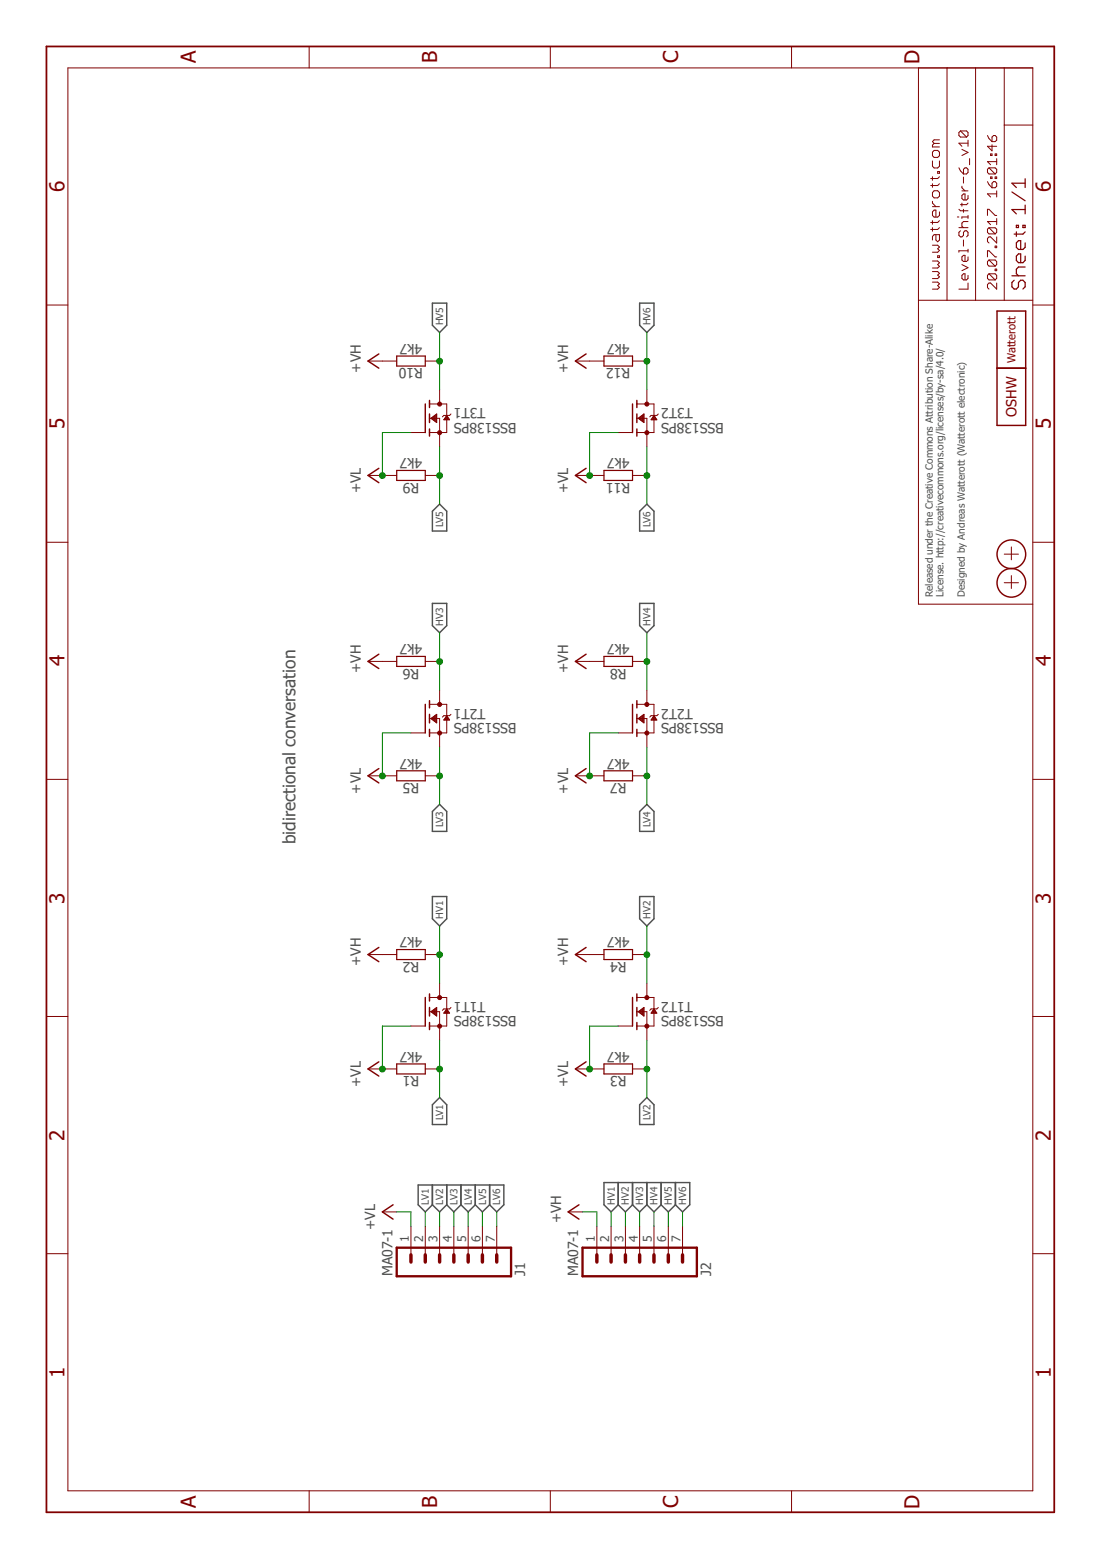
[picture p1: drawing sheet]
<?xml version="1.0" encoding="utf-8"?>
<!DOCTYPE eagle SYSTEM "eagle.dtd">
<eagle version="7.7.0">
<drawing>
<settings>
<setting alwaysvectorfont="no"/>
<setting verticaltext="up"/>
</settings>
<grid distance="0.1" unitdist="inch" unit="inch" style="lines" multiple="1" display="no" altdistance="0.01" altunitdist="inch" altunit="inch"/>
<schematic xreflabel="%F%N/%S.%C%R" xrefpart="/%S.%C%R">
<libraries>
<library name="we-rcl">
<symbols>
<symbol name="RESISTOR">
<pin name="1" x="-5.08" y="0" visible="off" length="short" direction="pas" swaplevel="1"/>
<pin name="2" x="5.08" y="0" visible="off" length="short" direction="pas" swaplevel="1" rot="R180"/>
<wire x1="-2.54" y1="0.889" x2="2.54" y2="0.889" width="0.2032" layer="94"/>
<wire x1="2.54" y1="0.889" x2="2.54" y2="-0.889" width="0.2032" layer="94"/>
<wire x1="2.54" y1="-0.889" x2="-2.54" y2="-0.889" width="0.2032" layer="94"/>
<wire x1="-2.54" y1="-0.889" x2="-2.54" y2="0.889" width="0.2032" layer="94"/>
<text x="0" y="1.27" size="1.778" layer="95" align="bottom-center">&gt;NAME</text>
<text x="0" y="-1.27" size="1.778" layer="96" align="top-center">&gt;VALUE</text>
</symbol>
</symbols>
<devicesets>
<deviceset name="RESISTOR" prefix="R" uservalue="yes">
<gates>
<gate name="R" symbol="RESISTOR" x="0" y="0"/>
</gates>
<devices>
<device name="-0603" package="C0603">
<connects>
<connect gate="R" pin="1" pad="1"/>
<connect gate="R" pin="2" pad="2"/>
</connects>
<technologies>
<technology name=""/>
</technologies>
</device>
<device name="-0805" package="C0805">
<connects>
<connect gate="R" pin="1" pad="1"/>
<connect gate="R" pin="2" pad="2"/>
</connects>
<technologies>
<technology name=""/>
</technologies>
</device>
<device name="-0402" package="C0402">
<connects>
<connect gate="R" pin="1" pad="1"/>
<connect gate="R" pin="2" pad="2"/>
</connects>
<technologies>
<technology name=""/>
</technologies>
</device>
<device name="-1206" package="C1206">
<connects>
<connect gate="R" pin="1" pad="1"/>
<connect gate="R" pin="2" pad="2"/>
</connects>
<technologies>
<technology name=""/>
</technologies>
</device>
<device name="-0201" package="C0201">
<connects>
<connect gate="R" pin="1" pad="1"/>
<connect gate="R" pin="2" pad="2"/>
</connects>
<technologies>
<technology name=""/>
</technologies>
</device>
<device name="-1210" package="C1210">
<connects>
<connect gate="R" pin="1" pad="1"/>
<connect gate="R" pin="2" pad="2"/>
</connects>
<technologies>
<technology name=""/>
</technologies>
</device>
<device name="-1808" package="C1808">
<connects>
<connect gate="R" pin="1" pad="1"/>
<connect gate="R" pin="2" pad="2"/>
</connects>
<technologies>
<technology name=""/>
</technologies>
</device>
<device name="-1812" package="C1812">
<connects>
<connect gate="R" pin="1" pad="1"/>
<connect gate="R" pin="2" pad="2"/>
</connects>
<technologies>
<technology name=""/>
</technologies>
</device>
<device name="-1825" package="C1825">
<connects>
<connect gate="R" pin="1" pad="1"/>
<connect gate="R" pin="2" pad="2"/>
</connects>
<technologies>
<technology name=""/>
</technologies>
</device>
<device name="-07" package="R0207/7">
<connects>
<connect gate="R" pin="1" pad="1"/>
<connect gate="R" pin="2" pad="2"/>
</connects>
<technologies>
<technology name=""/>
</technologies>
</device>
<device name="-10" package="R0207/10">
<connects>
<connect gate="R" pin="1" pad="1"/>
<connect gate="R" pin="2" pad="2"/>
</connects>
<technologies>
<technology name=""/>
</technologies>
</device>
<device name="-12" package="R0207/12">
<connects>
<connect gate="R" pin="1" pad="1"/>
<connect gate="R" pin="2" pad="2"/>
</connects>
<technologies>
<technology name=""/>
</technologies>
</device>
<device name="-15" package="R0207/15">
<connects>
<connect gate="R" pin="1" pad="1"/>
<connect gate="R" pin="2" pad="2"/>
</connects>
<technologies>
<technology name=""/>
</technologies>
</device>
<device name="10LP" package="R0207/10-LARGE_PADS">
<connects>
<connect gate="R" pin="1" pad="1"/>
<connect gate="R" pin="2" pad="2"/>
</connects>
<technologies>
<technology name=""/>
</technologies>
</device>
</devices>
</deviceset>
</devicesets>
</library>
<library name="we-symbol">
<symbols>
<symbol name="A4L-LOC">
<wire x1="256.54" y1="3.81" x2="256.54" y2="8.89" width="0.1016" layer="94"/>
<wire x1="256.54" y1="8.89" x2="256.54" y2="13.97" width="0.1016" layer="94"/>
<wire x1="256.54" y1="13.97" x2="256.54" y2="19.05" width="0.1016" layer="94"/>
<wire x1="256.54" y1="19.05" x2="256.54" y2="24.13" width="0.1016" layer="94"/>
<wire x1="161.29" y1="3.81" x2="161.29" y2="24.13" width="0.1016" layer="94"/>
<wire x1="161.29" y1="24.13" x2="215.265" y2="24.13" width="0.1016" layer="94"/>
<wire x1="215.265" y1="24.13" x2="256.54" y2="24.13" width="0.1016" layer="94"/>
<wire x1="246.38" y1="3.81" x2="246.38" y2="8.89" width="0.1016" layer="94"/>
<wire x1="246.38" y1="8.89" x2="256.54" y2="8.89" width="0.1016" layer="94"/>
<wire x1="246.38" y1="8.89" x2="215.265" y2="8.89" width="0.1016" layer="94"/>
<wire x1="215.265" y1="8.89" x2="215.265" y2="3.81" width="0.1016" layer="94"/>
<wire x1="215.265" y1="8.89" x2="215.265" y2="13.97" width="0.1016" layer="94"/>
<wire x1="215.265" y1="13.97" x2="256.54" y2="13.97" width="0.1016" layer="94"/>
<wire x1="215.265" y1="13.97" x2="215.265" y2="19.05" width="0.1016" layer="94"/>
<wire x1="215.265" y1="19.05" x2="256.54" y2="19.05" width="0.1016" layer="94"/>
<wire x1="215.265" y1="19.05" x2="215.265" y2="24.13" width="0.1016" layer="94"/>
<frame x1="0" y1="0" x2="260.35" y2="179.07" columns="6" rows="4" layer="94"/>
<text x="217.17" y="15.24" size="1.778" layer="94" font="vector">&gt;DRAWING_NAME</text>
<text x="217.17" y="10.16" size="1.778" layer="94" font="vector">&gt;LAST_DATE_TIME</text>
<text x="230.505" y="5.08" size="2.54" layer="94" font="vector">&gt;SHEET</text>
<text x="217.17" y="5.08" size="2.54" layer="94" font="vector">Sheet:</text>
<text x="217.17" y="20.32" size="2.032" layer="94" font="vector">www.watterott.com</text>
</symbol>
<symbol name="OSHW_LOGO">
<wire x1="5.08" y1="2.54" x2="5.08" y2="-2.54" width="0.254" layer="94"/>
<wire x1="5.08" y1="-2.54" x2="-5.08" y2="-2.54" width="0.254" layer="94"/>
<wire x1="-5.08" y1="-2.54" x2="-5.08" y2="2.54" width="0.254" layer="94"/>
<wire x1="-5.08" y1="2.54" x2="5.08" y2="2.54" width="0.254" layer="94"/>
<text x="0" y="0" size="1.778" layer="94" align="center">OSHW</text>
</symbol>
<symbol name="PASSER">
<wire x1="-1.016" y1="0" x2="1.27" y2="0" width="0.127" layer="94"/>
<wire x1="0" y1="1.27" x2="0" y2="-1.27" width="0.127" layer="94"/>
<circle x="0" y="0" radius="2.54" width="0.254" layer="94"/>
</symbol>
<symbol name="WE_LOGO">
<wire x1="5.08" y1="2.54" x2="5.08" y2="-2.54" width="0.254" layer="94"/>
<wire x1="5.08" y1="-2.54" x2="-5.08" y2="-2.54" width="0.254" layer="94"/>
<wire x1="-5.08" y1="-2.54" x2="-5.08" y2="2.54" width="0.254" layer="94"/>
<wire x1="-5.08" y1="2.54" x2="5.08" y2="2.54" width="0.254" layer="94"/>
<text x="0" y="0" size="1.4224" layer="94" align="center">Watterott</text>
</symbol>
</symbols>
<devicesets>
<deviceset name="FRAME-A4L" prefix="FRAME">
<gates>
<gate name="F" symbol="A4L-LOC" x="0" y="0"/>
</gates>
<devices>
<device name="">
<technologies>
<technology name=""/>
</technologies>
</device>
</devices>
</deviceset>
<deviceset name="OSHW_LOGO" prefix="LOGO">
<gates>
<gate name="L" symbol="OSHW_LOGO" x="0" y="0"/>
</gates>
<devices>
<device name="X0100" package="OSHW_6X100">
<technologies>
<technology name=""/>
</technologies>
</device>
<device name="X0150" package="OSHW_6X150">
<technologies>
<technology name=""/>
</technologies>
</device>
<device name="X0200" package="OSHW_6X200">
<technologies>
<technology name=""/>
</technologies>
</device>
<device name="X0070" package="OSHW_6X70">
<technologies>
<technology name=""/>
</technologies>
</device>
</devices>
</deviceset>
<deviceset name="PASSER" prefix="X">
<gates>
<gate name="X" symbol="PASSER" x="0" y="0"/>
</gates>
<devices>
<device name="-07" package="PASSER_07MM">
<technologies>
<technology name=""/>
</technologies>
</device>
<device name="-04" package="PASSER_04MM">
<technologies>
<technology name=""/>
</technologies>
</device>
</devices>
</deviceset>
<deviceset name="LOGO" prefix="LOGO">
<gates>
<gate name="L" symbol="WE_LOGO" x="0" y="0"/>
</gates>
<devices>
<device name="-PLACE" package="LOGO_TPLACE">
<technologies>
<technology name=""/>
</technologies>
</device>
<device name="-LAYER" package="LOGO_TOP">
<technologies>
<technology name=""/>
</technologies>
</device>
<device name="-STOP" package="LOGO_STOP">
<technologies>
<technology name=""/>
</technologies>
</device>
<device name="-S_STOP" package="SPARK_STOP">
<technologies>
<technology name=""/>
</technologies>
</device>
<device name="-S_LAYER" package="SPARK_TOP">
<technologies>
<technology name=""/>
</technologies>
</device>
<device name="-S_PLACE_M" package="SPARK_TPLACE_M">
<technologies>
<technology name=""/>
</technologies>
</device>
<device name="-S_PLACE_S" package="SPARK_TPLACE_S">
<technologies>
<technology name=""/>
</technologies>
</device>
</devices>
</deviceset>
</devicesets>
</library>
<library name="supply1">
<symbols>
<symbol name="+5V">
<wire x1="1.27" y1="-1.905" x2="0" y2="0" width="0.254" layer="94"/>
<wire x1="0" y1="0" x2="-1.27" y2="-1.905" width="0.254" layer="94"/>
<text x="-2.54" y="-5.08" size="1.778" layer="96" rot="R90">&gt;VALUE</text>
<pin name="+5V" x="0" y="-2.54" visible="off" length="short" direction="sup" rot="R90"/>
</symbol>
<symbol name="+3V3">
<wire x1="1.27" y1="-1.905" x2="0" y2="0" width="0.254" layer="94"/>
<wire x1="0" y1="0" x2="-1.27" y2="-1.905" width="0.254" layer="94"/>
<text x="-2.54" y="-5.08" size="1.778" layer="96" rot="R90">&gt;VALUE</text>
<pin name="+3V3" x="0" y="-2.54" visible="off" length="short" direction="sup" rot="R90"/>
</symbol>
</symbols>
<devicesets>
<deviceset name="+5V" prefix="P+">
<gates>
<gate name="1" symbol="+5V" x="0" y="0"/>
</gates>
<devices>
<device name="">
<technologies>
<technology name=""/>
</technologies>
</device>
</devices>
</deviceset>
<deviceset name="+3V3" prefix="+3V3">
<gates>
<gate name="G$1" symbol="+3V3" x="0" y="0"/>
</gates>
<devices>
<device name="">
<technologies>
<technology name=""/>
</technologies>
</device>
</devices>
</deviceset>
</devicesets>
</library>
<library name="we-transistor">
<symbols>
<symbol name="MOSFET_N-CHN">
<text x="2.54" y="0" size="1.778" layer="95">&gt;NAME</text>
<text x="2.54" y="-2.54" size="1.778" layer="96">&gt;VALUE</text>
<pin name="G" x="-5.08" y="-2.54" visible="off" length="short" direction="pas"/>
<pin name="D" x="0" y="5.08" visible="off" length="short" direction="pas" rot="R270"/>
<pin name="S" x="0" y="-5.08" visible="off" length="short" direction="pas" rot="R90"/>
<wire x1="-1.778" y1="0.762" x2="-1.778" y2="0" width="0.254" layer="94"/>
<wire x1="-1.778" y1="0" x2="-1.778" y2="-0.762" width="0.254" layer="94"/>
<wire x1="-1.778" y1="3.175" x2="-1.778" y2="2.54" width="0.254" layer="94"/>
<wire x1="-1.778" y1="2.54" x2="-1.778" y2="1.905" width="0.254" layer="94"/>
<wire x1="-1.778" y1="0" x2="0" y2="0" width="0.1524" layer="94"/>
<wire x1="0" y1="0" x2="0" y2="-2.54" width="0.1524" layer="94"/>
<wire x1="-1.778" y1="-1.905" x2="-1.778" y2="-2.54" width="0.254" layer="94"/>
<wire x1="-1.778" y1="-2.54" x2="-1.778" y2="-3.175" width="0.254" layer="94"/>
<wire x1="-2.54" y1="2.54" x2="-2.54" y2="-2.54" width="0.254" layer="94"/>
<wire x1="0" y1="-2.54" x2="-1.778" y2="-2.54" width="0.1524" layer="94"/>
<wire x1="1.27" y1="2.54" x2="1.27" y2="0.508" width="0.1524" layer="94"/>
<wire x1="1.27" y1="0.508" x2="1.27" y2="-2.54" width="0.1524" layer="94"/>
<wire x1="0" y1="-2.54" x2="1.27" y2="-2.54" width="0.1524" layer="94"/>
<wire x1="-1.778" y1="2.54" x2="1.27" y2="2.54" width="0.1524" layer="94"/>
<wire x1="2.032" y1="0.762" x2="1.778" y2="0.508" width="0.1524" layer="94"/>
<wire x1="1.778" y1="0.508" x2="1.27" y2="0.508" width="0.1524" layer="94"/>
<wire x1="1.27" y1="0.508" x2="0.762" y2="0.508" width="0.1524" layer="94"/>
<wire x1="0.762" y1="0.508" x2="0.508" y2="0.254" width="0.1524" layer="94"/>
<circle x="0" y="-2.54" radius="0.3592" width="0" layer="94"/>
<circle x="0" y="2.54" radius="0.3592" width="0" layer="94"/>
<polygon width="0.1524" layer="94">
<vertex x="1.27" y="0.508"/>
<vertex x="0.762" y="-0.254"/>
<vertex x="1.778" y="-0.254"/>
</polygon>
<polygon width="0.1524" layer="94">
<vertex x="-1.524" y="0"/>
<vertex x="-0.508" y="0.762"/>
<vertex x="-0.508" y="-0.762"/>
</polygon>
</symbol>
</symbols>
<devicesets>
<deviceset name="BSS138PS" prefix="T">
<gates>
<gate name="T1" symbol="MOSFET_N-CHN" x="0" y="10.16"/>
<gate name="T2" symbol="MOSFET_N-CHN" x="0" y="-10.16"/>
</gates>
<devices>
<device name="" package="SOT363">
<connects>
<connect gate="T1" pin="D" pad="6"/>
<connect gate="T1" pin="G" pad="2"/>
<connect gate="T1" pin="S" pad="1"/>
<connect gate="T2" pin="D" pad="3"/>
<connect gate="T2" pin="G" pad="5"/>
<connect gate="T2" pin="S" pad="4"/>
</connects>
<technologies>
<technology name=""/>
</technologies>
</device>
</devices>
</deviceset>
</devicesets>
</library>
<library name="we-con">
<symbols>
<symbol name="MA07-1">
<wire x1="3.81" y1="-10.16" x2="-1.27" y2="-10.16" width="0.4064" layer="94"/>
<wire x1="1.27" y1="-2.54" x2="2.54" y2="-2.54" width="0.6096" layer="94"/>
<wire x1="1.27" y1="-5.08" x2="2.54" y2="-5.08" width="0.6096" layer="94"/>
<wire x1="1.27" y1="-7.62" x2="2.54" y2="-7.62" width="0.6096" layer="94"/>
<wire x1="1.27" y1="2.54" x2="2.54" y2="2.54" width="0.6096" layer="94"/>
<wire x1="1.27" y1="0" x2="2.54" y2="0" width="0.6096" layer="94"/>
<wire x1="1.27" y1="7.62" x2="2.54" y2="7.62" width="0.6096" layer="94"/>
<wire x1="1.27" y1="5.08" x2="2.54" y2="5.08" width="0.6096" layer="94"/>
<wire x1="-1.27" y1="10.16" x2="-1.27" y2="-10.16" width="0.4064" layer="94"/>
<wire x1="3.81" y1="-10.16" x2="3.81" y2="10.16" width="0.4064" layer="94"/>
<wire x1="-1.27" y1="10.16" x2="3.81" y2="10.16" width="0.4064" layer="94"/>
<text x="-1.27" y="-12.7" size="1.778" layer="96">&gt;VALUE</text>
<text x="-1.27" y="10.922" size="1.778" layer="95">&gt;NAME</text>
<pin name="1" x="7.62" y="-7.62" visible="pad" length="middle" direction="pas" swaplevel="1" rot="R180"/>
<pin name="2" x="7.62" y="-5.08" visible="pad" length="middle" direction="pas" swaplevel="1" rot="R180"/>
<pin name="3" x="7.62" y="-2.54" visible="pad" length="middle" direction="pas" swaplevel="1" rot="R180"/>
<pin name="4" x="7.62" y="0" visible="pad" length="middle" direction="pas" swaplevel="1" rot="R180"/>
<pin name="5" x="7.62" y="2.54" visible="pad" length="middle" direction="pas" swaplevel="1" rot="R180"/>
<pin name="6" x="7.62" y="5.08" visible="pad" length="middle" direction="pas" swaplevel="1" rot="R180"/>
<pin name="7" x="7.62" y="7.62" visible="pad" length="middle" direction="pas" swaplevel="1" rot="R180"/>
</symbol>
</symbols>
<devicesets>
<deviceset name="MA07-1" prefix="J">
<gates>
<gate name="J" symbol="MA07-1" x="0" y="0"/>
</gates>
<devices>
<device name="" package="MA07-1">
<connects>
<connect gate="J" pin="1" pad="1"/>
<connect gate="J" pin="2" pad="2"/>
<connect gate="J" pin="3" pad="3"/>
<connect gate="J" pin="4" pad="4"/>
<connect gate="J" pin="5" pad="5"/>
<connect gate="J" pin="6" pad="6"/>
<connect gate="J" pin="7" pad="7"/>
</connects>
<technologies>
<technology name=""/>
</technologies>
</device>
</devices>
</deviceset>
</devicesets>
</library>
</libraries>
<attributes>
</attributes>
<variantdefs>
</variantdefs>
<classes>
<class number="0" name="default" width="0" drill="0">
</class>
</classes>
<parts>
<part name="FRAME1" library="we-symbol" deviceset="FRAME-A4L" device=""/>
<part name="LOGO1" library="we-symbol" deviceset="OSHW_LOGO" device="X0070"/>
<part name="X1" library="we-symbol" deviceset="PASSER" device="-07"/>
<part name="X2" library="we-symbol" deviceset="PASSER" device="-07"/>
<part name="LOGO2" library="we-symbol" deviceset="LOGO" device="-S_PLACE_S"/>
<part name="T1" library="we-transistor" deviceset="BSS138PS" device=""/>
<part name="T2" library="we-transistor" deviceset="BSS138PS" device=""/>
<part name="R1" library="we-rcl" deviceset="RESISTOR" device="-0402" value="4k7"/>
<part name="+VH" library="supply1" deviceset="+5V" device="" value="+VH"/>
<part name="R2" library="we-rcl" deviceset="RESISTOR" device="-0402" value="4k7"/>
<part name="VL" library="supply1" deviceset="+3V3" device="" value="+VL"/>
<part name="R3" library="we-rcl" deviceset="RESISTOR" device="-0402" value="4k7"/>
<part name="+VH1" library="supply1" deviceset="+5V" device="" value="+VH"/>
<part name="R4" library="we-rcl" deviceset="RESISTOR" device="-0402" value="4k7"/>
<part name="VL1" library="supply1" deviceset="+3V3" device="" value="+VL"/>
<part name="R5" library="we-rcl" deviceset="RESISTOR" device="-0402" value="4k7"/>
<part name="+VH2" library="supply1" deviceset="+5V" device="" value="+VH"/>
<part name="R6" library="we-rcl" deviceset="RESISTOR" device="-0402" value="4k7"/>
<part name="VL2" library="supply1" deviceset="+3V3" device="" value="+VL"/>
<part name="R7" library="we-rcl" deviceset="RESISTOR" device="-0402" value="4k7"/>
<part name="+VH3" library="supply1" deviceset="+5V" device="" value="+VH"/>
<part name="R8" library="we-rcl" deviceset="RESISTOR" device="-0402" value="4k7"/>
<part name="VL3" library="supply1" deviceset="+3V3" device="" value="+VL"/>
<part name="T3" library="we-transistor" deviceset="BSS138PS" device=""/>
<part name="R9" library="we-rcl" deviceset="RESISTOR" device="-0402" value="4k7"/>
<part name="+VH6" library="supply1" deviceset="+5V" device="" value="+VH"/>
<part name="R10" library="we-rcl" deviceset="RESISTOR" device="-0402" value="4k7"/>
<part name="VL6" library="supply1" deviceset="+3V3" device="" value="+VL"/>
<part name="R11" library="we-rcl" deviceset="RESISTOR" device="-0402" value="4k7"/>
<part name="+VH7" library="supply1" deviceset="+5V" device="" value="+VH"/>
<part name="R12" library="we-rcl" deviceset="RESISTOR" device="-0402" value="4k7"/>
<part name="VL7" library="supply1" deviceset="+3V3" device="" value="+VL"/>
<part name="J1" library="we-con" deviceset="MA07-1" device=""/>
<part name="J2" library="we-con" deviceset="MA07-1" device=""/>
<part name="VL8" library="supply1" deviceset="+3V3" device="" value="+VL"/>
<part name="+VH8" library="supply1" deviceset="+5V" device="" value="+VH"/>
</parts>
<sheets>
<sheet>
<plain>
<text x="162.56" y="22.86" size="1.27" layer="95" align="top-left">Released under the Creative Commons Attribution Share-Alike 
License. http://creativecommons.org/licenses/by-sa/4.0/

Designed by Andreas Watterott (Watterott electronic)</text>
<text x="135.89" y="135.89" size="2.1844" layer="97" align="center">bidirectional conversation</text>
</plain>
<instances>
<instance part="FRAME1" gate="F" x="0" y="0"/>
<instance part="LOGO1" gate="L" x="198.12" y="7.62"/>
<instance part="X1" gate="X" x="165.1" y="7.62"/>
<instance part="X2" gate="X" x="170.18" y="7.62"/>
<instance part="LOGO2" gate="L" x="208.28" y="7.62"/>
<instance part="T1" gate="T1" x="88.9" y="109.22" rot="R270"/>
<instance part="T1" gate="T2" x="88.9" y="72.39" rot="R270"/>
<instance part="T2" gate="T1" x="140.97" y="109.22" rot="R270"/>
<instance part="T2" gate="T2" x="140.97" y="72.39" rot="R270"/>
<instance part="R1" gate="R" x="78.74" y="114.3" smashed="yes" rot="R90">
<attribute name="NAME" x="77.47" y="114.3" size="1.778" layer="95" rot="R90" align="bottom-center"/>
<attribute name="VALUE" x="80.01" y="114.3" size="1.778" layer="96" rot="R90" align="top-center"/>
</instance>
<instance part="+VH" gate="1" x="99.06" y="121.92" smashed="yes">
<attribute name="VALUE" x="97.028" y="123.19" size="1.778" layer="96"/>
</instance>
<instance part="R2" gate="R" x="99.06" y="114.3" smashed="yes" rot="R90">
<attribute name="NAME" x="97.79" y="114.3" size="1.778" layer="95" rot="R90" align="bottom-center"/>
<attribute name="VALUE" x="100.33" y="114.3" size="1.778" layer="96" rot="R90" align="top-center"/>
</instance>
<instance part="VL" gate="G$1" x="78.74" y="121.92" smashed="yes">
<attribute name="VALUE" x="75.565" y="123.19" size="1.778" layer="96"/>
</instance>
<instance part="R3" gate="R" x="78.74" y="77.47" smashed="yes" rot="R90">
<attribute name="NAME" x="77.47" y="77.47" size="1.778" layer="95" rot="R90" align="bottom-center"/>
<attribute name="VALUE" x="80.01" y="77.47" size="1.778" layer="96" rot="R90" align="top-center"/>
</instance>
<instance part="+VH1" gate="1" x="99.06" y="85.09" smashed="yes">
<attribute name="VALUE" x="97.028" y="86.36" size="1.778" layer="96"/>
</instance>
<instance part="R4" gate="R" x="99.06" y="77.47" smashed="yes" rot="R90">
<attribute name="NAME" x="97.79" y="77.47" size="1.778" layer="95" rot="R90" align="bottom-center"/>
<attribute name="VALUE" x="100.33" y="77.47" size="1.778" layer="96" rot="R90" align="top-center"/>
</instance>
<instance part="VL1" gate="G$1" x="78.74" y="85.09" smashed="yes">
<attribute name="VALUE" x="75.565" y="86.36" size="1.778" layer="96"/>
</instance>
<instance part="R5" gate="R" x="130.81" y="114.3" smashed="yes" rot="R90">
<attribute name="NAME" x="129.54" y="114.3" size="1.778" layer="95" rot="R90" align="bottom-center"/>
<attribute name="VALUE" x="132.08" y="114.3" size="1.778" layer="96" rot="R90" align="top-center"/>
</instance>
<instance part="+VH2" gate="1" x="151.13" y="121.92" smashed="yes">
<attribute name="VALUE" x="149.098" y="123.19" size="1.778" layer="96"/>
</instance>
<instance part="R6" gate="R" x="151.13" y="114.3" smashed="yes" rot="R90">
<attribute name="NAME" x="149.86" y="114.3" size="1.778" layer="95" rot="R90" align="bottom-center"/>
<attribute name="VALUE" x="152.4" y="114.3" size="1.778" layer="96" rot="R90" align="top-center"/>
</instance>
<instance part="VL2" gate="G$1" x="130.81" y="121.92" smashed="yes">
<attribute name="VALUE" x="127.635" y="123.19" size="1.778" layer="96"/>
</instance>
<instance part="R7" gate="R" x="130.81" y="77.47" smashed="yes" rot="R90">
<attribute name="NAME" x="129.54" y="77.47" size="1.778" layer="95" rot="R90" align="bottom-center"/>
<attribute name="VALUE" x="132.08" y="77.47" size="1.778" layer="96" rot="R90" align="top-center"/>
</instance>
<instance part="+VH3" gate="1" x="151.13" y="85.09" smashed="yes">
<attribute name="VALUE" x="149.098" y="86.36" size="1.778" layer="96"/>
</instance>
<instance part="R8" gate="R" x="151.13" y="77.47" smashed="yes" rot="R90">
<attribute name="NAME" x="149.86" y="77.47" size="1.778" layer="95" rot="R90" align="bottom-center"/>
<attribute name="VALUE" x="152.4" y="77.47" size="1.778" layer="96" rot="R90" align="top-center"/>
</instance>
<instance part="VL3" gate="G$1" x="130.81" y="85.09" smashed="yes">
<attribute name="VALUE" x="127.635" y="86.36" size="1.778" layer="96"/>
</instance>
<instance part="T3" gate="T1" x="194.31" y="109.22" rot="R270"/>
<instance part="T3" gate="T2" x="194.31" y="72.39" rot="R270"/>
<instance part="R9" gate="R" x="184.15" y="114.3" smashed="yes" rot="R90">
<attribute name="NAME" x="182.88" y="114.3" size="1.778" layer="95" rot="R90" align="bottom-center"/>
<attribute name="VALUE" x="185.42" y="114.3" size="1.778" layer="96" rot="R90" align="top-center"/>
</instance>
<instance part="+VH6" gate="1" x="204.47" y="121.92" smashed="yes">
<attribute name="VALUE" x="202.438" y="123.19" size="1.778" layer="96"/>
</instance>
<instance part="R10" gate="R" x="204.47" y="114.3" smashed="yes" rot="R90">
<attribute name="NAME" x="203.2" y="114.3" size="1.778" layer="95" rot="R90" align="bottom-center"/>
<attribute name="VALUE" x="205.74" y="114.3" size="1.778" layer="96" rot="R90" align="top-center"/>
</instance>
<instance part="VL6" gate="G$1" x="184.15" y="121.92" smashed="yes">
<attribute name="VALUE" x="180.975" y="123.19" size="1.778" layer="96"/>
</instance>
<instance part="R11" gate="R" x="184.15" y="77.47" smashed="yes" rot="R90">
<attribute name="NAME" x="182.88" y="77.47" size="1.778" layer="95" rot="R90" align="bottom-center"/>
<attribute name="VALUE" x="185.42" y="77.47" size="1.778" layer="96" rot="R90" align="top-center"/>
</instance>
<instance part="+VH7" gate="1" x="204.47" y="85.09" smashed="yes">
<attribute name="VALUE" x="202.438" y="86.36" size="1.778" layer="96"/>
</instance>
<instance part="R12" gate="R" x="204.47" y="77.47" smashed="yes" rot="R90">
<attribute name="NAME" x="203.2" y="77.47" size="1.778" layer="95" rot="R90" align="bottom-center"/>
<attribute name="VALUE" x="205.74" y="77.47" size="1.778" layer="96" rot="R90" align="top-center"/>
</instance>
<instance part="VL7" gate="G$1" x="184.15" y="85.09" smashed="yes">
<attribute name="VALUE" x="180.975" y="86.36" size="1.778" layer="96"/>
</instance>
<instance part="J1" gate="J" x="43.18" y="106.68" rot="MR180"/>
<instance part="J2" gate="J" x="43.18" y="73.66" rot="MR180"/>
<instance part="VL8" gate="G$1" x="53.34" y="119.38" smashed="yes">
<attribute name="VALUE" x="50.165" y="120.65" size="1.778" layer="96"/>
</instance>
<instance part="+VH8" gate="1" x="53.34" y="86.36" smashed="yes">
<attribute name="VALUE" x="51.308" y="87.63" size="1.778" layer="96"/>
</instance>
</instances>
<busses>
</busses>
<nets>
<net name="+VL" class="0">
<segment>
<pinref part="T1" gate="T1" pin="G"/>
<wire x1="86.36" y1="114.3" x2="86.36" y2="119.38" width="0.1524" layer="91"/>
<pinref part="R1" gate="R" pin="2"/>
<wire x1="78.74" y1="119.38" x2="86.36" y2="119.38" width="0.1524" layer="91"/>
<pinref part="VL" gate="G$1" pin="+3V3"/>
<junction x="78.74" y="119.38"/>
</segment>
<segment>
<wire x1="86.36" y1="77.47" x2="86.36" y2="82.55" width="0.1524" layer="91"/>
<pinref part="R3" gate="R" pin="2"/>
<wire x1="78.74" y1="82.55" x2="86.36" y2="82.55" width="0.1524" layer="91"/>
<pinref part="VL1" gate="G$1" pin="+3V3"/>
<junction x="78.74" y="82.55"/>
<pinref part="T1" gate="T2" pin="G"/>
</segment>
<segment>
<wire x1="138.43" y1="114.3" x2="138.43" y2="119.38" width="0.1524" layer="91"/>
<pinref part="R5" gate="R" pin="2"/>
<wire x1="130.81" y1="119.38" x2="138.43" y2="119.38" width="0.1524" layer="91"/>
<pinref part="VL2" gate="G$1" pin="+3V3"/>
<junction x="130.81" y="119.38"/>
<pinref part="T2" gate="T1" pin="G"/>
</segment>
<segment>
<wire x1="138.43" y1="77.47" x2="138.43" y2="82.55" width="0.1524" layer="91"/>
<pinref part="R7" gate="R" pin="2"/>
<wire x1="130.81" y1="82.55" x2="138.43" y2="82.55" width="0.1524" layer="91"/>
<pinref part="VL3" gate="G$1" pin="+3V3"/>
<junction x="130.81" y="82.55"/>
<pinref part="T2" gate="T2" pin="G"/>
</segment>
<segment>
<wire x1="191.77" y1="114.3" x2="191.77" y2="119.38" width="0.1524" layer="91"/>
<pinref part="R9" gate="R" pin="2"/>
<wire x1="184.15" y1="119.38" x2="191.77" y2="119.38" width="0.1524" layer="91"/>
<pinref part="VL6" gate="G$1" pin="+3V3"/>
<junction x="184.15" y="119.38"/>
<pinref part="T3" gate="T1" pin="G"/>
</segment>
<segment>
<wire x1="191.77" y1="77.47" x2="191.77" y2="82.55" width="0.1524" layer="91"/>
<pinref part="R11" gate="R" pin="2"/>
<wire x1="184.15" y1="82.55" x2="191.77" y2="82.55" width="0.1524" layer="91"/>
<pinref part="VL7" gate="G$1" pin="+3V3"/>
<junction x="184.15" y="82.55"/>
<pinref part="T3" gate="T2" pin="G"/>
</segment>
<segment>
<wire x1="53.34" y1="116.84" x2="53.34" y2="114.3" width="0.1524" layer="91"/>
<wire x1="53.34" y1="114.3" x2="50.8" y2="114.3" width="0.1524" layer="91"/>
<pinref part="VL8" gate="G$1" pin="+3V3"/>
<pinref part="J1" gate="J" pin="1"/>
</segment>
</net>
<net name="LV4" class="0">
<segment>
<pinref part="R7" gate="R" pin="1"/>
<wire x1="135.89" y1="72.39" x2="130.81" y2="72.39" width="0.1524" layer="91"/>
<wire x1="130.81" y1="72.39" x2="125.73" y2="72.39" width="0.1524" layer="91"/>
<junction x="130.81" y="72.39"/>
<label x="125.73" y="72.39" size="1.27" layer="95" rot="R180" xref="yes"/>
<pinref part="T2" gate="T2" pin="S"/>
</segment>
<segment>
<wire x1="53.34" y1="104.14" x2="50.8" y2="104.14" width="0.1524" layer="91"/>
<label x="53.34" y="104.14" size="1.27" layer="95" xref="yes"/>
<pinref part="J1" gate="J" pin="5"/>
</segment>
</net>
<net name="HV4" class="0">
<segment>
<pinref part="R8" gate="R" pin="1"/>
<wire x1="146.05" y1="72.39" x2="151.13" y2="72.39" width="0.1524" layer="91"/>
<wire x1="156.21" y1="72.39" x2="151.13" y2="72.39" width="0.1524" layer="91"/>
<junction x="151.13" y="72.39"/>
<label x="156.21" y="72.39" size="1.27" layer="95" xref="yes"/>
<pinref part="T2" gate="T2" pin="D"/>
</segment>
<segment>
<wire x1="53.34" y1="71.12" x2="50.8" y2="71.12" width="0.1524" layer="91"/>
<label x="53.34" y="71.12" size="1.27" layer="95" xref="yes"/>
<pinref part="J2" gate="J" pin="5"/>
</segment>
</net>
<net name="+VH" class="0">
<segment>
<pinref part="R2" gate="R" pin="2"/>
<pinref part="+VH" gate="1" pin="+5V"/>
</segment>
<segment>
<pinref part="R4" gate="R" pin="2"/>
<pinref part="+VH1" gate="1" pin="+5V"/>
</segment>
<segment>
<pinref part="R6" gate="R" pin="2"/>
<pinref part="+VH2" gate="1" pin="+5V"/>
</segment>
<segment>
<pinref part="R8" gate="R" pin="2"/>
<pinref part="+VH3" gate="1" pin="+5V"/>
</segment>
<segment>
<pinref part="R10" gate="R" pin="2"/>
<pinref part="+VH6" gate="1" pin="+5V"/>
</segment>
<segment>
<pinref part="R12" gate="R" pin="2"/>
<pinref part="+VH7" gate="1" pin="+5V"/>
</segment>
<segment>
<wire x1="53.34" y1="83.82" x2="53.34" y2="81.28" width="0.1524" layer="91"/>
<wire x1="53.34" y1="81.28" x2="50.8" y2="81.28" width="0.1524" layer="91"/>
<pinref part="+VH8" gate="1" pin="+5V"/>
<pinref part="J2" gate="J" pin="1"/>
</segment>
</net>
<net name="LV1" class="0">
<segment>
<pinref part="T1" gate="T1" pin="S"/>
<pinref part="R1" gate="R" pin="1"/>
<wire x1="83.82" y1="109.22" x2="78.74" y2="109.22" width="0.1524" layer="91"/>
<wire x1="78.74" y1="109.22" x2="73.66" y2="109.22" width="0.1524" layer="91"/>
<junction x="78.74" y="109.22"/>
<label x="73.66" y="109.22" size="1.27" layer="95" rot="R180" xref="yes"/>
</segment>
<segment>
<wire x1="53.34" y1="111.76" x2="50.8" y2="111.76" width="0.1524" layer="91"/>
<label x="53.34" y="111.76" size="1.27" layer="95" xref="yes"/>
<pinref part="J1" gate="J" pin="2"/>
</segment>
</net>
<net name="LV2" class="0">
<segment>
<pinref part="R3" gate="R" pin="1"/>
<wire x1="83.82" y1="72.39" x2="78.74" y2="72.39" width="0.1524" layer="91"/>
<wire x1="78.74" y1="72.39" x2="73.66" y2="72.39" width="0.1524" layer="91"/>
<junction x="78.74" y="72.39"/>
<label x="73.66" y="72.39" size="1.27" layer="95" rot="R180" xref="yes"/>
<pinref part="T1" gate="T2" pin="S"/>
</segment>
<segment>
<wire x1="53.34" y1="109.22" x2="50.8" y2="109.22" width="0.1524" layer="91"/>
<label x="53.34" y="109.22" size="1.27" layer="95" xref="yes"/>
<pinref part="J1" gate="J" pin="3"/>
</segment>
</net>
<net name="LV3" class="0">
<segment>
<pinref part="R5" gate="R" pin="1"/>
<wire x1="135.89" y1="109.22" x2="130.81" y2="109.22" width="0.1524" layer="91"/>
<wire x1="130.81" y1="109.22" x2="125.73" y2="109.22" width="0.1524" layer="91"/>
<junction x="130.81" y="109.22"/>
<label x="125.73" y="109.22" size="1.27" layer="95" rot="R180" xref="yes"/>
<pinref part="T2" gate="T1" pin="S"/>
</segment>
<segment>
<wire x1="53.34" y1="106.68" x2="50.8" y2="106.68" width="0.1524" layer="91"/>
<label x="53.34" y="106.68" size="1.27" layer="95" xref="yes"/>
<pinref part="J1" gate="J" pin="4"/>
</segment>
</net>
<net name="HV1" class="0">
<segment>
<pinref part="T1" gate="T1" pin="D"/>
<pinref part="R2" gate="R" pin="1"/>
<wire x1="93.98" y1="109.22" x2="99.06" y2="109.22" width="0.1524" layer="91"/>
<wire x1="104.14" y1="109.22" x2="99.06" y2="109.22" width="0.1524" layer="91"/>
<junction x="99.06" y="109.22"/>
<label x="104.14" y="109.22" size="1.27" layer="95" xref="yes"/>
</segment>
<segment>
<wire x1="53.34" y1="78.74" x2="50.8" y2="78.74" width="0.1524" layer="91"/>
<label x="53.34" y="78.74" size="1.27" layer="95" xref="yes"/>
<pinref part="J2" gate="J" pin="2"/>
</segment>
</net>
<net name="HV2" class="0">
<segment>
<pinref part="R4" gate="R" pin="1"/>
<wire x1="93.98" y1="72.39" x2="99.06" y2="72.39" width="0.1524" layer="91"/>
<wire x1="104.14" y1="72.39" x2="99.06" y2="72.39" width="0.1524" layer="91"/>
<junction x="99.06" y="72.39"/>
<label x="104.14" y="72.39" size="1.27" layer="95" xref="yes"/>
<pinref part="T1" gate="T2" pin="D"/>
</segment>
<segment>
<wire x1="53.34" y1="76.2" x2="50.8" y2="76.2" width="0.1524" layer="91"/>
<label x="53.34" y="76.2" size="1.27" layer="95" xref="yes"/>
<pinref part="J2" gate="J" pin="3"/>
</segment>
</net>
<net name="HV3" class="0">
<segment>
<pinref part="R6" gate="R" pin="1"/>
<wire x1="146.05" y1="109.22" x2="151.13" y2="109.22" width="0.1524" layer="91"/>
<wire x1="156.21" y1="109.22" x2="151.13" y2="109.22" width="0.1524" layer="91"/>
<junction x="151.13" y="109.22"/>
<label x="156.21" y="109.22" size="1.27" layer="95" xref="yes"/>
<pinref part="T2" gate="T1" pin="D"/>
</segment>
<segment>
<wire x1="53.34" y1="73.66" x2="50.8" y2="73.66" width="0.1524" layer="91"/>
<label x="53.34" y="73.66" size="1.27" layer="95" xref="yes"/>
<pinref part="J2" gate="J" pin="4"/>
</segment>
</net>
<net name="LV5" class="0">
<segment>
<pinref part="R9" gate="R" pin="1"/>
<wire x1="189.23" y1="109.22" x2="184.15" y2="109.22" width="0.1524" layer="91"/>
<wire x1="184.15" y1="109.22" x2="179.07" y2="109.22" width="0.1524" layer="91"/>
<junction x="184.15" y="109.22"/>
<label x="179.07" y="109.22" size="1.27" layer="95" rot="R180" xref="yes"/>
<pinref part="T3" gate="T1" pin="S"/>
</segment>
<segment>
<pinref part="J1" gate="J" pin="6"/>
<wire x1="53.34" y1="101.6" x2="50.8" y2="101.6" width="0.1524" layer="91"/>
<label x="53.34" y="101.6" size="1.27" layer="95" xref="yes"/>
</segment>
</net>
<net name="LV6" class="0">
<segment>
<pinref part="R11" gate="R" pin="1"/>
<wire x1="189.23" y1="72.39" x2="184.15" y2="72.39" width="0.1524" layer="91"/>
<wire x1="184.15" y1="72.39" x2="179.07" y2="72.39" width="0.1524" layer="91"/>
<junction x="184.15" y="72.39"/>
<label x="179.07" y="72.39" size="1.27" layer="95" rot="R180" xref="yes"/>
<pinref part="T3" gate="T2" pin="S"/>
</segment>
<segment>
<pinref part="J1" gate="J" pin="7"/>
<wire x1="53.34" y1="99.06" x2="50.8" y2="99.06" width="0.1524" layer="91"/>
<label x="53.34" y="99.06" size="1.27" layer="95" xref="yes"/>
</segment>
</net>
<net name="HV5" class="0">
<segment>
<pinref part="R10" gate="R" pin="1"/>
<wire x1="199.39" y1="109.22" x2="204.47" y2="109.22" width="0.1524" layer="91"/>
<wire x1="209.55" y1="109.22" x2="204.47" y2="109.22" width="0.1524" layer="91"/>
<junction x="204.47" y="109.22"/>
<label x="209.55" y="109.22" size="1.27" layer="95" xref="yes"/>
<pinref part="T3" gate="T1" pin="D"/>
</segment>
<segment>
<pinref part="J2" gate="J" pin="6"/>
<wire x1="53.34" y1="68.58" x2="50.8" y2="68.58" width="0.1524" layer="91"/>
<label x="53.34" y="68.58" size="1.27" layer="95" xref="yes"/>
</segment>
</net>
<net name="HV6" class="0">
<segment>
<pinref part="R12" gate="R" pin="1"/>
<wire x1="199.39" y1="72.39" x2="204.47" y2="72.39" width="0.1524" layer="91"/>
<wire x1="209.55" y1="72.39" x2="204.47" y2="72.39" width="0.1524" layer="91"/>
<junction x="204.47" y="72.39"/>
<label x="209.55" y="72.39" size="1.27" layer="95" xref="yes"/>
<pinref part="T3" gate="T2" pin="D"/>
</segment>
<segment>
<pinref part="J2" gate="J" pin="7"/>
<wire x1="53.34" y1="66.04" x2="50.8" y2="66.04" width="0.1524" layer="91"/>
<label x="53.34" y="66.04" size="1.27" layer="95" xref="yes"/>
</segment>
</net>
</nets>
</sheet>
</sheets>
</schematic>
</drawing>
<compatibility>
<note version="6.3" minversion="6.2.2" severity="warning">
Since Version 6.2.2 text objects can contain more than one line,
which will not be processed correctly with this version.
</note>
</compatibility>
</eagle>
